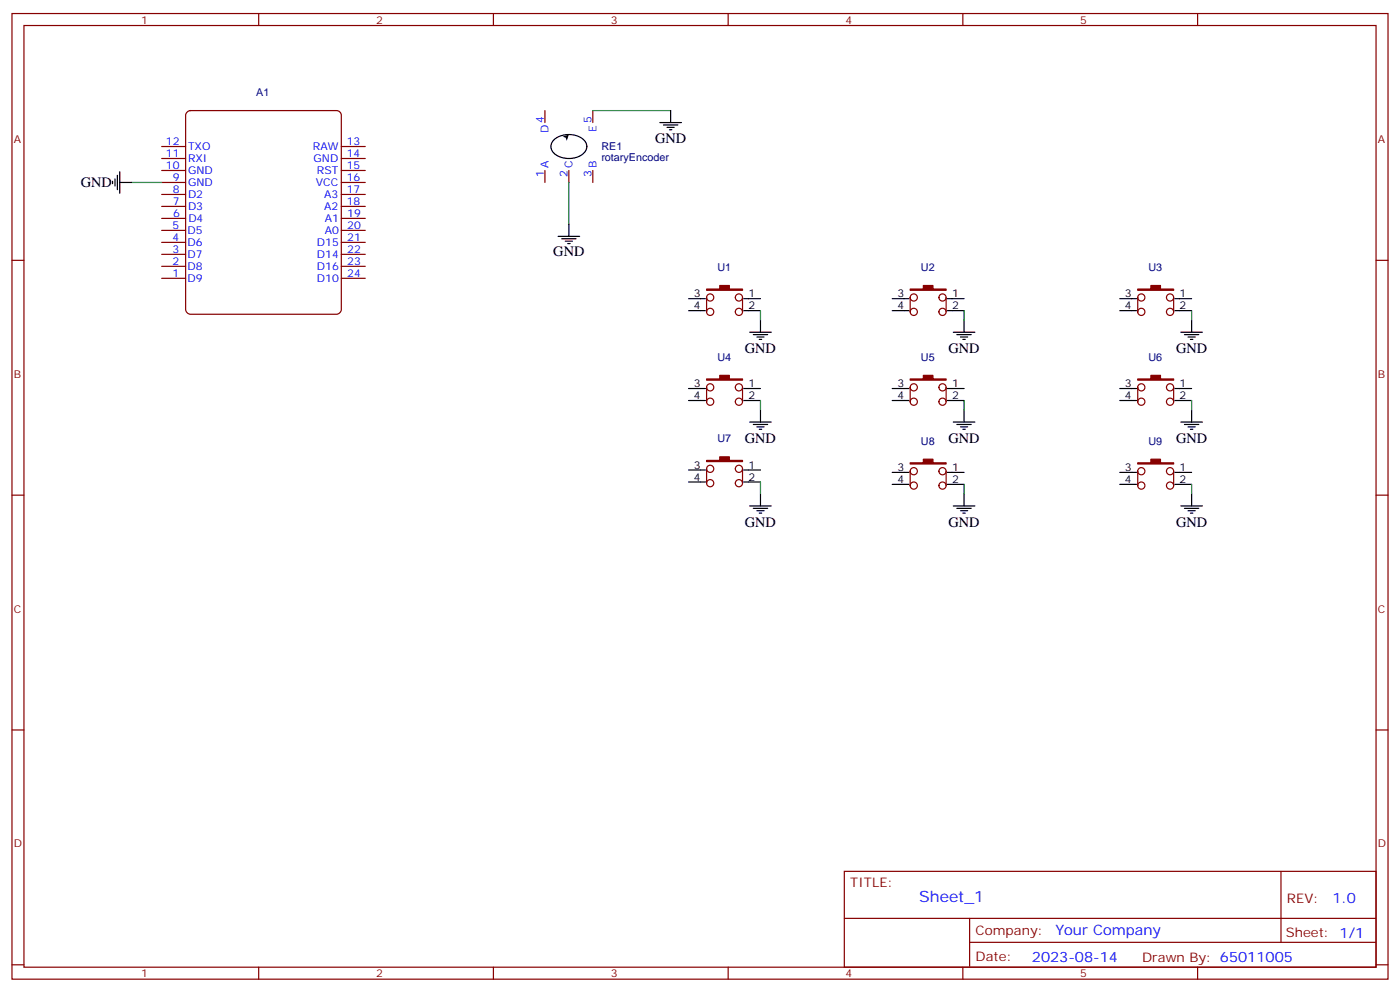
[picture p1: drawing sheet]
<svg xmlns="http://www.w3.org/2000/svg" width="412mm" height="292mm" viewBox="0 0 412 292" stroke-linecap="round" stroke-linejoin="round" font-family="sans-serif">
<g fill="none" stroke="#870000" stroke-width=".35">
<path d="M3.5 4h405.4v284.3h-405.4zM7.1 7.5h398.2v277.3h-398.2zM76.2 4v3.5M145.3 4v3.5M214.5 4v3.5M283.6 4v3.5M352.8 4v3.5M3.5 76.7h3.6M405.3 76.7h3.6M3.5 145.8h3.6M405.3 145.8h3.6M3.5 214.9h3.6"/>
<path d="M405.3 214.9h3.6M248.7 256.6h156.6v28.2h-156.6zM377.3 256.6v20.9M248.7 270.4h156.5M285.6 277.5h119.6M285.6 270.4v14.1M3.5 284.1h3.6M76.2 284.8v3.5M145.3 284.8v3.5M214.5 284.8v3.5M283.6 284.8v3.5M352.8 284.8v3.5"/>
<path d="M405.3 284.1h3.6"/>
</g>
<path d="M55 33.1l1.1-.5h43a1.41 1.41 0 0 1 1.4 1.4v57.1a1.51 1.51 0 0 1-1.4 1.4h-43a1.51 1.51 0 0 1-1.4-1.4v-57.1z" fill="#fff" stroke="#800000" stroke-width=".35"/>
<g fill="none" stroke="#870000" stroke-width=".35">
<path d="M160.5 32.6v3.5M174.6 32.6v3.5M47.6 57.3h7.1M47.6 53.7h7.1M47.6 50.2h7.1M47.6 46.7h7.1M47.6 43.1h7.1M100.5 57.3h7.1M100.5 53.7h7.1M100.5 50.2h7.1M100.5 46.7h7.1M100.5 43.1h7.1"/>
<path d="M160.5 50.2v3.5M167.6 50.2v3.5M174.6 50.2v3.5M47.6 78.4h7.1M47.6 74.9h7.1M47.6 71.4h7.1M47.6 67.8h7.1M47.6 64.3h7.1M47.6 60.8h7.1M100.5 78.4h7.1M100.5 74.9h7.1M100.5 71.4h7.1"/>
<path d="M100.5 67.8h7.1M100.5 64.3h7.1M100.5 60.8h7.1M47.6 82h7.1M100.5 82h7.1M208.1 87.6a1.06 1.06 0 0 0 1.5 1 1.06 1.06 0 0 0 .3-1.8 1.06 1.06 0 0 0-1.7 .5l-.1 4.5M216.6 87.6a1.06 1.06 0 0 1 1.5-1 1.06 1.06 0 0 1 .3 1.8 1.06 1.06 0 0 1-1.7-.5l-.1-.3M218.7 87.6v4.2M268.1 87.6a1.06 1.06 0 0 0 1.5 1 1.06 1.06 0 0 0 .3-1.8 1.06 1.06 0 0 0-1.7 .5l-.1 4.5M276.6 87.6a1.06 1.06 0 0 1 1.5-1 1.06 1.06 0 0 1 .2 1.8 1.06 1.06 0 0 1-1.7-.5v-.3M278.7 87.6v4.2M335.1 87.6a1.06 1.06 0 0 0 1.5 1 1.06 1.06 0 0 0 .3-1.8 1.06 1.06 0 0 0-1.7 .5l-.1 4.5"/>
<path d="M343.6 87.6a1.06 1.06 0 0 1 1.5-1 1.06 1.06 0 0 1 .3 1.8 1.06 1.06 0 0 1-1.7-.5l-.1-.3M345.7 87.6v4.2M208.1 114.1v4.2M218.7 114.1v4.2M268.1 114.1v4.2M278.7 114.1v4.2M335.1 114.1v4.2M345.7 114.1v4.2M208.1 138a1.06 1.06 0 0 0 1.5 1 1.06 1.06 0 0 0 .3-1.7 1.06 1.06 0 0 0-1.7 .4l-.1 4.6M216.6 138a1.06 1.06 0 0 1 1.5-.9 1.06 1.06 0 0 1 .3 1.7 1.06 1.06 0 0 1-1.7-.4l-.1-.4M218.7 138v4.3M268.1 138.7v4.3"/>
<path d="M278.7 138.7v4.3M335.1 138.7v4.3M345.7 138.7v4.3"/>
<circle cx="209.2" cy="91.8" r="1.06"/>
<circle cx="217.7" cy="91.8" r="1.06"/>
<circle cx="269.2" cy="91.8" r="1.06"/>
<circle cx="277.6" cy="91.8" r="1.06"/>
<circle cx="336.2" cy="91.8" r="1.06"/>
<circle cx="344.7" cy="91.8" r="1.06"/>
<circle cx="209.2" cy="114.1" r="1.06"/>
<circle cx="209.2" cy="118.3" r="1.06"/>
<circle cx="217.7" cy="118.3" r="1.06"/>
<circle cx="217.7" cy="114.1" r="1.06"/>
<circle cx="269.2" cy="118.3" r="1.06"/>
<circle cx="269.2" cy="114.1" r="1.06"/>
<circle cx="277.6" cy="118.3" r="1.06"/>
<circle cx="277.6" cy="114.1" r="1.06"/>
<circle cx="336.2" cy="118.3" r="1.06"/>
<circle cx="336.2" cy="114.1" r="1.06"/>
<circle cx="344.7" cy="114.1" r="1.06"/>
<circle cx="344.7" cy="118.3" r="1.06"/>
<circle cx="269.2" cy="138.8" r="1.06"/>
<circle cx="277.6" cy="138.8" r="1.06"/>
<circle cx="336.2" cy="138.8" r="1.06"/>
<circle cx="344.7" cy="138.8" r="1.06"/>
<circle cx="209.2" cy="142.3" r="1.06"/>
<circle cx="217.7" cy="142.3" r="1.06"/>
<circle cx="269.2" cy="143" r="1.06"/>
<circle cx="277.6" cy="143" r="1.06"/>
<circle cx="336.2" cy="143" r="1.06"/>
<circle cx="344.7" cy="143" r="1.06"/>
</g>
<g fill="none" stroke="#000" stroke-width=".35">
<path d="M194.4 36.1h6.3M195.4 36.8h4.3M196.5 37.5h2.1M197.2 38.2h.7M197.6 32.6v3.5M33.2 53.4v.7M33.9 52.7v2.1M34.6 51.6v4.2M35.3 53.7h3.5M35.3 50.6v6.3M163 41.4a6.7 6.7 0 0 1 9.5 .5 3.1 3.1 0 0 1-2.3 4.3 6.5 6.5 0 0 1-7.6-1.8 2.51 2.51 0 0 1 .4-3zM164.4 69.6h6.3"/>
<path d="M165.5 70.3h4.2M166.5 71h2.1M167.2 71.7h.7M167.6 66.1v3.5M202.8 87.9h5M202.8 91.5h5M219.1 87.9h4.9M219.1 91.5h4.9M220.8 97.8h6.4M221.9 98.5h4.2M223 99.2h2.1M223.7 99.9h.7"/>
<path d="M224 94.3v3.5M262.8 87.9h5M262.8 91.5h5M279 87.9h5M279 91.5h5M280.8 97.8h6.4M281.9 98.5h4.2M282.9 99.2h2.1M283.6 99.9h.7M284 94.3v3.5M329.8 87.9h5M329.8 91.5h5"/>
<path d="M346.1 87.9h4.9M346.1 91.5h4.9M347.8 97.8h6.4M348.9 98.5h4.2M350 99.2h2.1M350.7 99.9h.7M351 94.3v3.5M202.8 114.4h5M202.8 117.9h5M219.1 114.4h4.9M219.1 117.9h4.9M262.8 114.4h5"/>
<path d="M262.8 117.9h5M279 114.4h5M279 117.9h5M329.8 114.4h5M329.8 117.9h5M346.1 114.4h4.9M346.1 117.9h4.9M202.8 138.4h5M219.1 138.4h4.9M220.8 124.3h6.4M221.9 125h4.2M223 125.7h2.1"/>
<path d="M223.7 126.4h.7M224 120.8v3.5M262.8 139.1h5M279 139.1h5M280.8 124.3h6.4M281.9 125h4.2M282.9 125.7h2.1M283.6 126.4h.7M284 120.8v3.5M329.8 139.1h5M346.1 139.1h4.9M347.8 124.3h6.4"/>
<path d="M348.9 125h4.2M350 125.7h2.1M350.7 126.4h.7M351 120.8v3.5M202.8 141.9h5M219.1 141.9h4.9M220.8 149h6.4M221.9 149.7h4.2M223 150.4h2.1M223.7 151.1h.7M224 145.5v3.5M262.8 142.6h5"/>
<path d="M279 142.6h5M280.8 149h6.4M281.9 149.7h4.2M282.9 150.4h2.1M283.6 151.1h.7M284 145.5v3.5M329.8 142.6h5M346.1 142.6h4.9M347.8 149h6.4M348.9 149.7h4.2M350 150.4h2.1M350.7 151.1h.7"/>
<path d="M351 145.5v3.5"/>
</g>
<path d="M165.7 40.2l1.9-.6-.7 1.9-.3-.9z" fill="#000"/>
<path d="M174.6 32.6h23M38.8 53.7h8.8M167.6 53.7v12.4M224 91.5v2.8M284 91.5v2.8M351 91.5v2.8M224 117.9v2.9M284 117.9v2.9M351 117.9v2.9M224 141.9v3.6M284 142.6v2.9M351 142.6v2.9" fill="none" stroke="#008700" stroke-width=".35"/>
<g fill="#870000" stroke="#870000" stroke-width=".35">
<path d="M208.1 85.1h3.9v-1h2.8v1h3.9v.4h-10.6z"/>
<path d="M268.1 85.1h3.9v-1h2.8v1h3.9v.4h-10.6z"/>
<path d="M335.1 85.1h3.9v-1h2.8v1h3.9v.4h-10.6z"/>
<path d="M335.1 111.6h3.9v-1.1h2.8v1.1h3.9v.3h-10.6z"/>
<path d="M268.1 111.6h3.9v-1.1h2.8v1.1h3.9v.3h-10.6z"/>
<path d="M208.1 111.6h3.9v-1.1h2.8v1.1h3.9v.3h-10.6z"/>
<path d="M208.1 135.6h3.9v-1.1h2.8v1.1h3.9v.3h-10.6z"/>
<path d="M268.1 136.3h3.9v-1.1h2.8v1.1h3.9v.3h-10.6z"/>
<path d="M335.1 136.3h3.9v-1.1h2.8v1.1h3.9v.3h-10.6z"/>
</g>
<text font-size="4.6" fill="#00f" x="270.8" y="265.6">Sheet_1</text>
<g font-size="4.2">
<text x="193" y="42.2">GND</text>
<text x="23.8" y="55.1">GND</text>
<text x="163" y="75.2">GND</text>
<text x="219.4" y="103.9">GND</text>
<text x="279.4" y="103.9">GND</text>
<text x="346.4" y="103.9">GND</text>
<text x="219.4" y="130.4">GND</text>
<text x="279.4" y="130.4">GND</text>
<text x="346.4" y="130.4">GND</text>
<text x="219.4" y="155">GND</text>
<text x="279.4" y="155">GND</text>
<text x="346.4" y="155">GND</text>
</g>
<g font-size="4.2" fill="#00f">
<text x="392.5" y="265.8">1.0</text>
<text x="310.9" y="275.4">Your Company</text>
<text x="304" y="283.2">2023-08-14</text>
</g>
<g font-size="3.9" fill="#800">
<text x="250.5" y="261.2">TITLE:</text>
<text x="379.1" y="265.8">REV:</text>
<text x="287.4" y="275.4">Company:</text>
<text x="378.7" y="276">Sheet: 1/1</text>
<text x="287.4" y="283">Date:</text>
<text x="336.4" y="283.1">Drawn By: 65011005</text>
</g>
<g font-size="3.2" fill="#800">
<text x="41.6" y="7">1</text>
<text x="110.8" y="7">2</text>
<text x="179.9" y="7">3</text>
<text x="249.1" y="7">4</text>
<text x="318.2" y="7">5</text>
<text x="4.1" y="42.1">A</text>
<text x="405.9" y="42.1">A</text>
<text x="4.1" y="111.2">B</text>
<text x="405.9" y="111.2">B</text>
<text x="4.1" y="180.4">C</text>
<text x="405.9" y="180.4">C</text>
<text x="4.1" y="249.5">D</text>
<text x="405.9" y="249.5">D</text>
<text x="41.6" y="287.8">1</text>
<text x="110.8" y="287.8">2</text>
<text x="179.9" y="287.8">3</text>
<text x="249.1" y="287.8">4</text>
<text x="318.2" y="287.8">5</text>
</g>
<g font-size="3.2" fill="#000080">
<text x="75.5" y="28.3">A1</text>
<text x="177.1" y="47.5">rotaryEncoder</text>
<text x="177.1" y="44.3">RE1</text>
<text x="211.3" y="79.8">U1</text>
<text x="271.3" y="79.8">U2</text>
<text x="338.3" y="79.8">U3</text>
<text x="211.3" y="106.2">U4</text>
<text x="271.3" y="106.2">U5</text>
<text x="338.3" y="106.2">U6</text>
<text x="211.3" y="130.2">U7</text>
<text x="271.3" y="130.9">U8</text>
<text x="338.3" y="130.9">U9</text>
</g>
<g font-size="3.2" fill="#00f">
<text x="160.2" y="36.1" transform="rotate(-90 160.2 36.1)">4</text>
<text x="161.6" y="39.2" transform="rotate(-90 161.6 39.2)">D</text>
<text x="174.3" y="36.1" transform="rotate(-90 174.3 36.1)">5</text>
<text x="175.7" y="38.8" transform="rotate(-90 175.7 38.8)">E</text>
<text x="48.9" y="46.3">11</text>
<text x="48.9" y="42.8">12</text>
<text x="55.4" y="47.7">RXI</text>
<text x="55.4" y="44.2">TXO</text>
<text x="92.2" y="44.2">RAW</text>
<text x="92.4" y="47.7">GND</text>
<text x="102.1" y="42.8">13</text>
<text x="102.1" y="46.3">14</text>
<text x="48.9" y="49.8">10</text>
<text x="50.9" y="53.4">9</text>
<text x="55.4" y="51.3">GND</text>
<text x="93.3" y="51.2">RST</text>
<text x="102.1" y="49.8">15</text>
<text x="102.1" y="53.3">16</text>
<text x="160.2" y="52.2" transform="rotate(-90 160.2 52.2)">1</text>
<text x="161.6" y="49.5" transform="rotate(-90 161.6 49.5)">A</text>
<text x="167.2" y="52.2" transform="rotate(-90 167.2 52.2)">2</text>
<text x="168.6" y="49.5" transform="rotate(-90 168.6 49.5)">C</text>
<text x="174.3" y="52.2" transform="rotate(-90 174.3 52.2)">3</text>
<text x="175.7" y="49.5" transform="rotate(-90 175.7 49.5)">B</text>
<text x="50.9" y="56.9">8</text>
<text x="55.4" y="58.3">D2</text>
<text x="55.4" y="54.8">GND</text>
<text x="93.1" y="54.8">VCC</text>
<text x="95.5" y="58.3">A3</text>
<text x="102.1" y="56.9">17</text>
<text x="50.9" y="60.4">7</text>
<text x="51" y="63.9">6</text>
<text x="55.4" y="61.8">D3</text>
<text x="55.5" y="65.3">D4</text>
<text x="95.5" y="61.8">A2</text>
<text x="95.7" y="65.4">A1</text>
<text x="102.1" y="60.4">18</text>
<text x="102.3" y="64">19</text>
<text x="50.8" y="71">4</text>
<text x="50.8" y="67.5">5</text>
<text x="55.3" y="68.9">D5</text>
<text x="95.7" y="68.9">A0</text>
<text x="102.3" y="67.5">20</text>
<text x="102.3" y="71">21</text>
<text x="50.8" y="74.5">3</text>
<text x="55.3" y="75.9">D7</text>
<text x="55.3" y="72.4">D6</text>
<text x="93.4" y="72.4">D15</text>
<text x="93.4" y="76">D14</text>
<text x="102.3" y="74.5">22</text>
<text x="50.8" y="81.6">1</text>
<text x="50.8" y="78">2</text>
<text x="55.3" y="83">D9</text>
<text x="55.3" y="79.5">D8</text>
<text x="93.4" y="79.5">D16</text>
<text x="93.4" y="83">D10</text>
<text x="102.3" y="78.1">23</text>
<text x="102.3" y="81.6">24</text>
</g>
<g font-size="3.2">
<text x="204.4" y="87.6">3</text>
<text x="220.5" y="87.6">1</text>
<text x="264.3" y="87.6">3</text>
<text x="280.5" y="87.6">1</text>
<text x="331.4" y="87.6">3</text>
<text x="347.5" y="87.6">1</text>
<text x="204.4" y="91.1">4</text>
<text x="220.5" y="91.1">2</text>
<text x="264.3" y="91.1">4</text>
<text x="280.5" y="91.1">2</text>
<text x="331.4" y="91.1">4</text>
<text x="347.5" y="91.1">2</text>
<text x="204.4" y="114.1">3</text>
<text x="204.4" y="117.6">4</text>
<text x="220.5" y="114.1">1</text>
<text x="220.5" y="117.6">2</text>
<text x="264.3" y="114.1">3</text>
<text x="264.3" y="117.6">4</text>
<text x="280.5" y="114.1">1</text>
<text x="280.5" y="117.6">2</text>
<text x="331.4" y="114.1">3</text>
<text x="331.4" y="117.6">4</text>
<text x="347.5" y="114.1">1</text>
<text x="347.5" y="117.6">2</text>
<text x="204.4" y="138">3</text>
<text x="204.4" y="141.6">4</text>
<text x="220.5" y="138">1</text>
<text x="220.5" y="141.6">2</text>
<text x="264.3" y="138.7">3</text>
<text x="264.3" y="142.3">4</text>
<text x="280.5" y="138.7">1</text>
<text x="280.5" y="142.3">2</text>
<text x="331.4" y="138.7">3</text>
<text x="331.4" y="142.3">4</text>
<text x="347.5" y="138.7">1</text>
<text x="347.5" y="142.3">2</text>
</g>
</svg>
